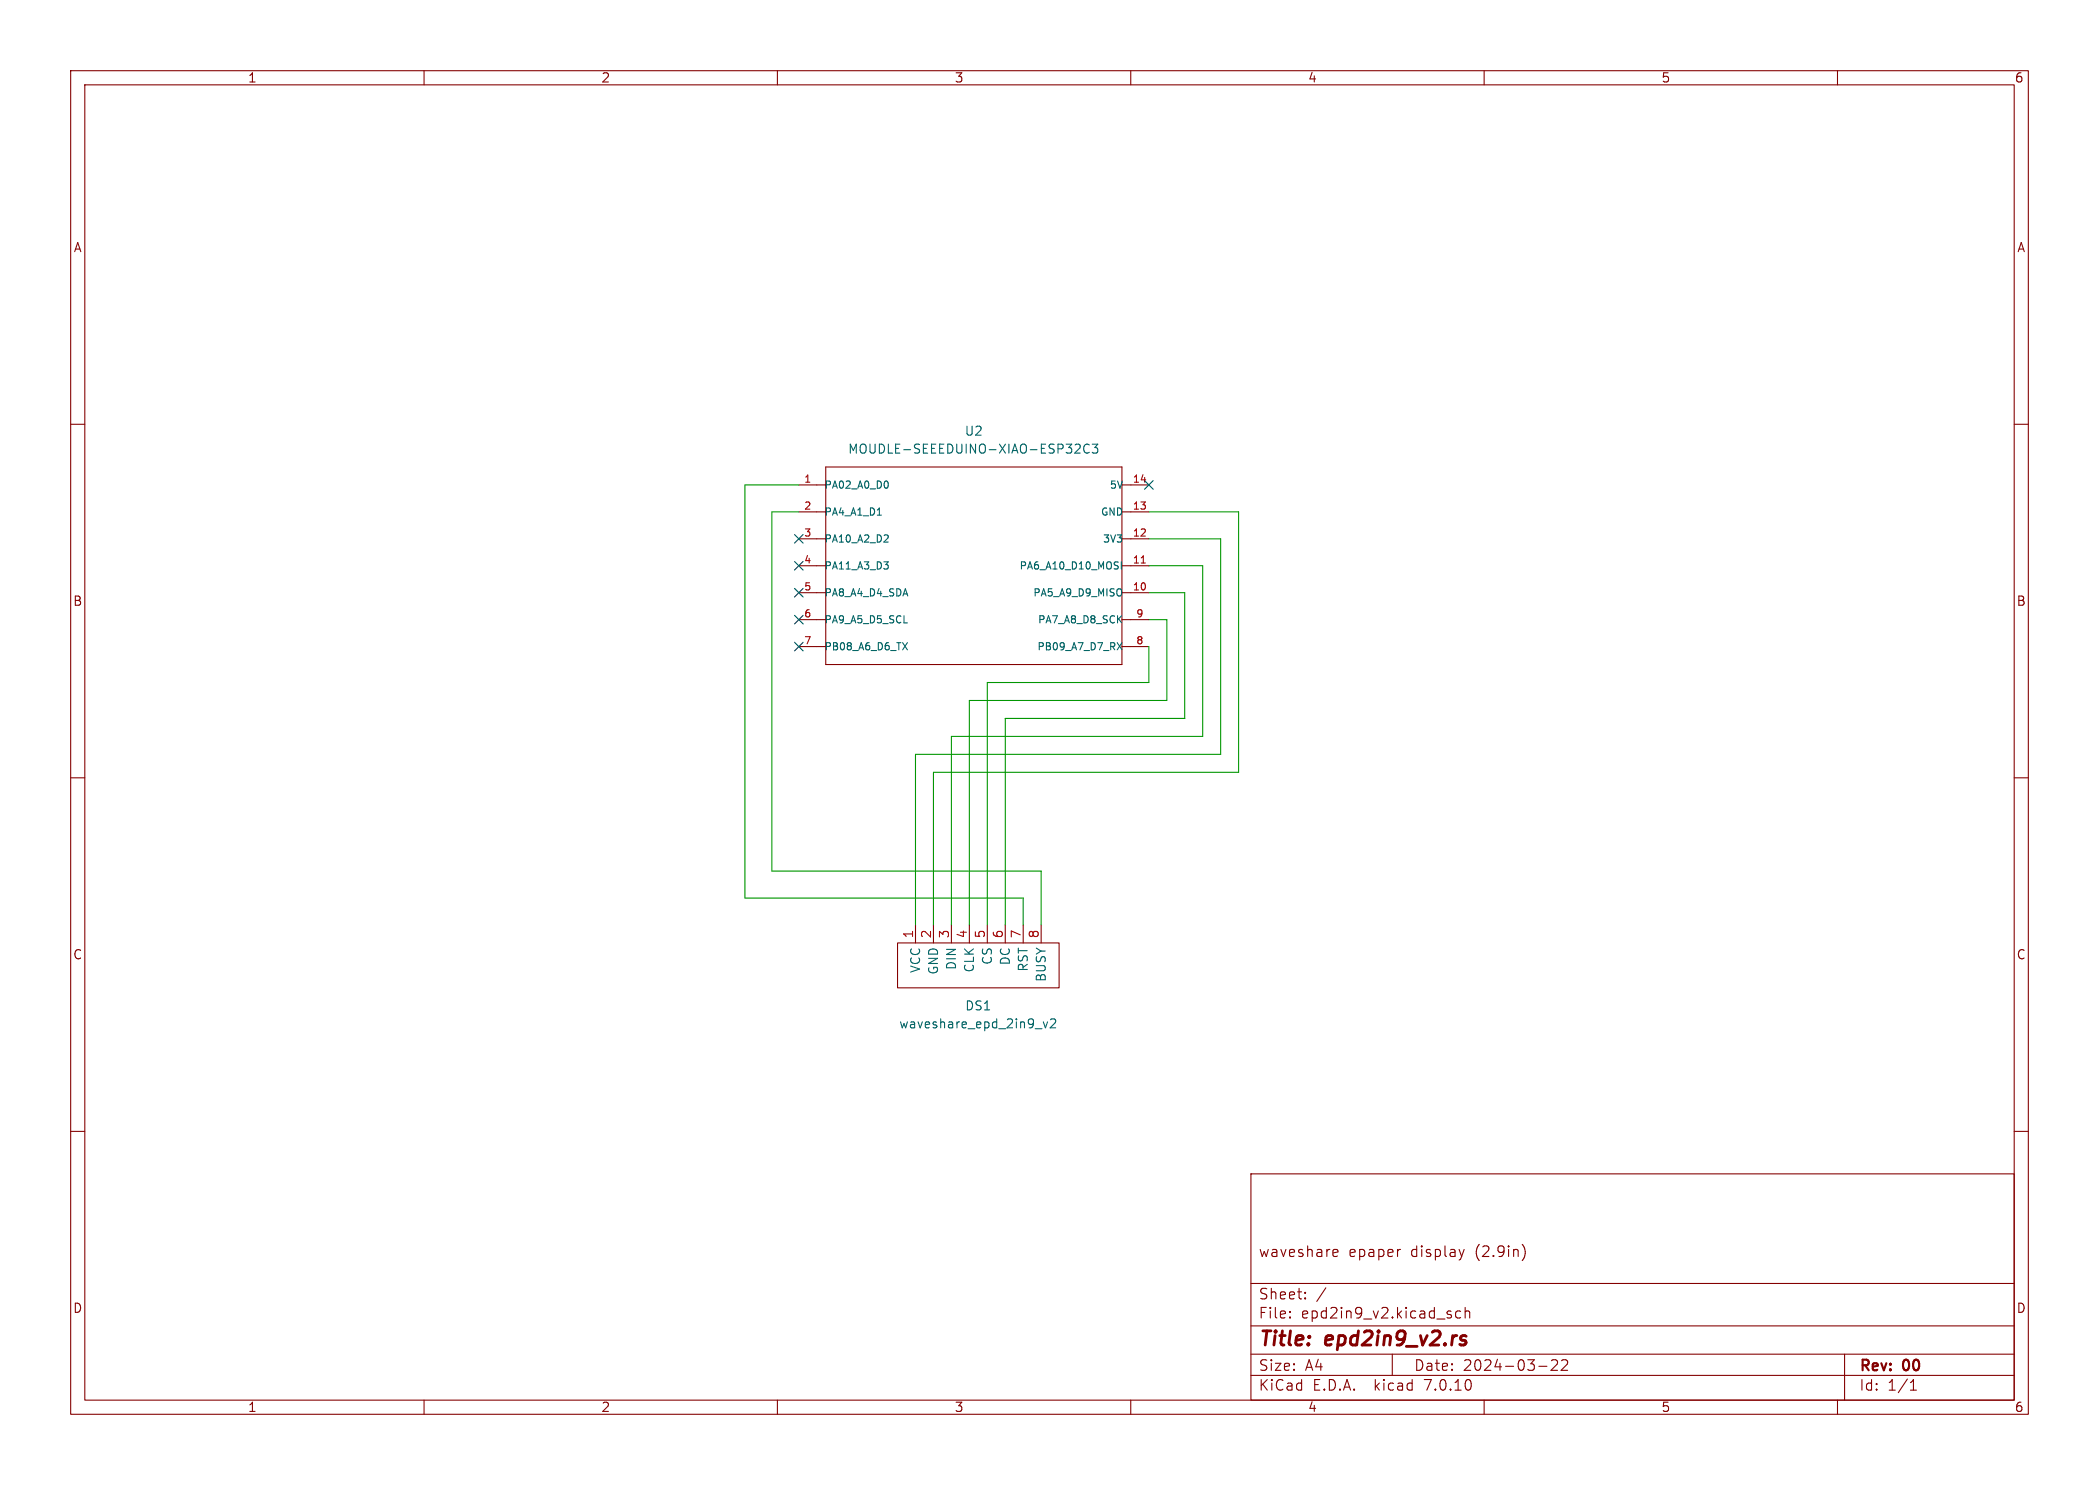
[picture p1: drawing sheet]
<svg xmlns="http://www.w3.org/2000/svg" width="297mm" height="210mm" viewBox="0 0 297 210" stroke-linecap="round" stroke-linejoin="round" font-family="sans-serif">
<g fill="none" stroke="#840000" stroke-width=".15">
<path d="M10 10h277v190h-277zM12 12h273v186h-273zM60 10v2M110 10v2M160 10v2M210 10v2M260 10v2M10 60h2M285 60h2M113 76.2h3.8M113 72.4h3.8M113 68.6h3.8"/>
<path d="M116.8 66h41.9v28h-41.9zM158.7 76.2h3.9M158.7 72.4h3.9M158.7 68.6h3.9M113 91.4h3.8M113 87.6h3.8M113 83.8h3.8M113 80h3.8M158.7 91.4h3.9M158.7 87.6h3.9M158.7 83.8h3.9M158.7 80h3.9"/>
<path d="M10 110h2M285 110h2M127 133.4h22.9v6.3h-22.9zM129.5 130.8v2.6M132.1 130.8v2.6M134.6 130.8v2.6M137.2 130.8v2.6M139.7 130.8v2.6M142.2 130.8v2.6M144.8 130.8v2.6M147.3 130.8v2.6M10 160h2"/>
<path d="M285 160h2M177 166h108v32h-108zM188.7 177.6l.1 .1 .4-.1M188.7 176.8l.4-.1 .1 .1 .1 .3-.7 .1M198 176.7h.2M207.2 176.7l-.4 1M215.4 176a1.72 1.72 0 0 1 0 2.3M60 198v2M110 198v2M160 198v2M177 194.5h108M177 191.5h108"/>
<path d="M177 187.5h108M177 181.5h108M182.5 186.3h.1l-.1 .1M182.5 186.3v.1M182.5 185.5v.1M182.5 185.5h.1l-.1 .1M184.7 183.6v.1M184.7 183.6h-.1l.1 .1M184.7 182.8v.1M184.7 182.8h-.1l.1 .1M187.6 182.1l-1.3 2M197 191.5v3"/>
<path d="M205.3 186l.1 .1-.1 .2M206.7 185.5l-.5-.1-.2 .3v.4l.1 .2 .1 .1 .5-.1M207.3 185.5a.37 .37 0 0 1 .7 .1v.8M207.3 184.9v1.5M210 198v2M217.7 193.2h1.2M219.5 192.4l.2-.1 .5 .1a.41 .41 0 0 1 .1 .5l-.8 .9h.9M221 192.4l.2-.1 .5 .1a.41 .41 0 0 1 0 .5l-.8 .9h.9M260 198v2M261 191.5v6.5M270.3 196.6h.9M270.3 195.5l.4-.4v1.5"/>
</g>
<path d="M207.2 189.5l.2 .1v.2l-.1 .3-.2 .1M207.3 188.9l.2 .1" fill="none" stroke="#840000" stroke-width=".4"/>
<g fill="none" stroke="#006464" stroke-width=".15">
<path d="M124.1 72.9h.6M125.1 79.5h.6l-.4 .3M125.5 75.6l.2 .2-.1 .3-.5 .6h.6M125.6 68.1l.1 .3-.1 .5M125.6 79.9l.1 .1-.1 .4M152.2 62.9l.4-.1 .2 .1 .1 .3-.1 .2-.7 .7h.8M154.1 62.9a.51 .51 0 0 0-.6 0 .51 .51 0 0 0-.2 .6 .48 .48 0 0 0 .3 .5 .48 .48 0 0 0 .5 0M154.5 62.8h.8l-.4 .5 .4 .1v.6l-.2 .1h-.4l-.2-.1M158.7 79.5v1M127.7 90.9l.7 1M127.9 88.1h.5M128.4 90.9l-.7 1"/>
<path d="M158.1 90.9l.7 1M158.7 83.4v.7M158.8 90.9l-.7 1M146.5 145.5h.9M147.6 144.5l.3 .9 .3-.9M148.7 144.2l.1-.1h.3l.2 .1 .1 .3-.1 .1-.7 .8h.8"/>
</g>
<path d="M161.5 79.6h.6" fill="none" stroke="#a90000" stroke-width=".15"/>
<path d="M113 72.4h-3.8v50.8h38.1v7.6M113 68.6h-7.6v58.4h39.4v3.8M162.6 72.4h12.7v36.8h-43.2v21.6M162.6 76.2h10.1v30.5h-43.2v24.1M162.6 80h7.6v24.1h-35.6v26.7M162.6 87.6h2.5v11.5h-27.9v31.7M162.6 83.8h5v17.8h-25.4v29.2M162.6 91.4v5.1h-22.9v34.3" fill="none" stroke="#009600" stroke-width=".15"/>
<path d="M112.4 75.6l1.2 1.2M112.4 79.4l1.2 1.2M113.6 75.6l-1.2 1.2M113.6 79.4l-1.2 1.2M162 68l1.2 1.2M163.2 68l-1.2 1.2M112.4 90.8l1.2 1.2M112.4 83.2l1.2 1.2M112.4 87l1.2 1.2M113.6 90.8l-1.2 1.2M113.6 83.2l-1.2 1.2M113.6 87l-1.2 1.2" fill="none" stroke="#000084" stroke-width=".15"/>
<g font-size="2.8" fill="#840000">
<text x="178" y="190.9">Title:</text>
<text x="187.7" y="190.9">epd2in9_v2.rs</text>
</g>
<g font-size="2.1" fill="#840000">
<text x="178" y="178">waveshare</text>
<text x="190.8" y="178">epaper</text>
<text x="199.7" y="178">display</text>
<text x="208.9" y="178">(2.9in)</text>
<text x="178" y="184">Sheet:</text>
<text x="178" y="186.7">File:</text>
<text x="184.1" y="186.7">epd2in9_v2.kicad_sch</text>
<text x="178" y="196.9">KiCad</text>
<text x="178" y="194.1">Size:</text>
<text x="184.7" y="194.1">A4</text>
<text x="185.7" y="196.9">E.D.A.</text>
<text x="194.6" y="196.9">kicad</text>
<text x="200" y="194.1">Date:</text>
<text x="201.8" y="196.9">7.0.10</text>
<text x="207" y="194.1">2024-03-22</text>
<text x="263" y="194.3">Rev:</text>
<text x="263" y="196.9">Id:</text>
<text x="267.1" y="196.9">1/1</text>
<text x="269.4" y="194.3">00</text>
</g>
<g font-size="1.8" fill="#840000">
<text x="35" y="11.9">1</text>
<text x="85" y="11.9">2</text>
<text x="135" y="11.9">3</text>
<text x="185" y="11.9">4</text>
<text x="235" y="11.9">5</text>
<text x="285" y="11.9">6</text>
<text x="10.3" y="35.9">A</text>
<text x="285.3" y="35.9">A</text>
<text x="10.3" y="85.9">B</text>
<text x="285.3" y="85.9">B</text>
<text x="10.3" y="135.9">C</text>
<text x="285.3" y="135.9">C</text>
<text x="10.3" y="185.9">D</text>
<text x="285.3" y="185.9">D</text>
<text x="35" y="199.9">1</text>
<text x="85" y="199.9">2</text>
<text x="135" y="199.9">3</text>
<text x="185" y="199.9">4</text>
<text x="235" y="199.9">5</text>
<text x="285" y="199.9">6</text>
</g>
<g font-size="1.8" fill="#006464">
<text x="119.9" y="64.4">MOUDLE-SEEEDUINO-XIAO-ESP32C3</text>
<text x="136.4" y="61.8">U2</text>
<text x="130.4" y="137.7" transform="rotate(-90 130.4 137.7)">VCC</text>
<text x="132.9" y="137.9" transform="rotate(-90 132.9 137.9)">GND</text>
<text x="135.5" y="137.3" transform="rotate(-90 135.5 137.3)">DIN</text>
<text x="138" y="137.6" transform="rotate(-90 138 137.6)">CLK</text>
<text x="140.6" y="136.5" transform="rotate(-90 140.6 136.5)">CS</text>
<text x="143.1" y="136.6" transform="rotate(-90 143.1 136.6)">DC</text>
<text x="145.6" y="137.5" transform="rotate(-90 145.6 137.5)">RST</text>
<text x="136.5" y="143.1">DS1</text>
<text x="148.2" y="139" transform="rotate(-90 148.2 139)">BUSY</text>
<text x="127.1" y="145.6">waveshare_epd_2in9_v2</text>
</g>
<g font-size="1.8" fill="#a90000">
<text x="129.3" y="132.8" transform="rotate(-90 129.3 132.8)">1</text>
<text x="131.8" y="132.8" transform="rotate(-90 131.8 132.8)">2</text>
<text x="134.4" y="132.8" transform="rotate(-90 134.4 132.8)">3</text>
<text x="136.9" y="132.8" transform="rotate(-90 136.9 132.8)">4</text>
<text x="139.4" y="132.8" transform="rotate(-90 139.4 132.8)">5</text>
<text x="142" y="132.8" transform="rotate(-90 142 132.8)">6</text>
<text x="144.5" y="132.8" transform="rotate(-90 144.5 132.8)">7</text>
<text x="147.1" y="132.8" transform="rotate(-90 147.1 132.8)">8</text>
</g>
<g font-size="1.4" fill="#a90000">
<text x="113.7" y="68.3">1</text>
<text x="160.2" y="68.3">14</text>
<text x="113.7" y="72.1">2</text>
<text x="113.7" y="75.9">3</text>
<text x="160.2" y="75.9">12</text>
<text x="160.2" y="72.1">13</text>
<text x="113.7" y="79.8">4</text>
<text x="113.7" y="83.6">5</text>
<text x="160.2" y="83.6">10</text>
<text x="160.2" y="79.8">11</text>
<text x="113.7" y="87.4">6</text>
<text x="160.7" y="87.4">9</text>
<text x="113.7" y="91.2">7</text>
<text x="160.7" y="91.2">8</text>
</g>
<g font-size="1.4" fill="#006464">
<text x="116.6" y="69.3">PA02_A0_D0</text>
<text x="156.9" y="69.3">5V</text>
<text x="116.6" y="73.1">PA4_A1_D1</text>
<text x="116.6" y="76.9">PA10_A2_D2</text>
<text x="155.7" y="73.1">GND</text>
<text x="155.9" y="76.9">3V3</text>
<text x="116.6" y="80.7">PA11_A3_D3</text>
<text x="144.1" y="80.7">PA6_A10_D10_MOSI</text>
<text x="116.6" y="84.6">PA8_A4_D4_SDA</text>
<text x="116.6" y="88.4">PA9_A5_D5_SCL</text>
<text x="146.1" y="84.6">PA5_A9_D9_MISO</text>
<text x="146.8" y="88.4">PA7_A8_D8_SCK</text>
<text x="116.6" y="92.2">PB08_A6_D6_TX</text>
<text x="146.7" y="92.2">PB09_A7_D7_RX</text>
</g>
</svg>
